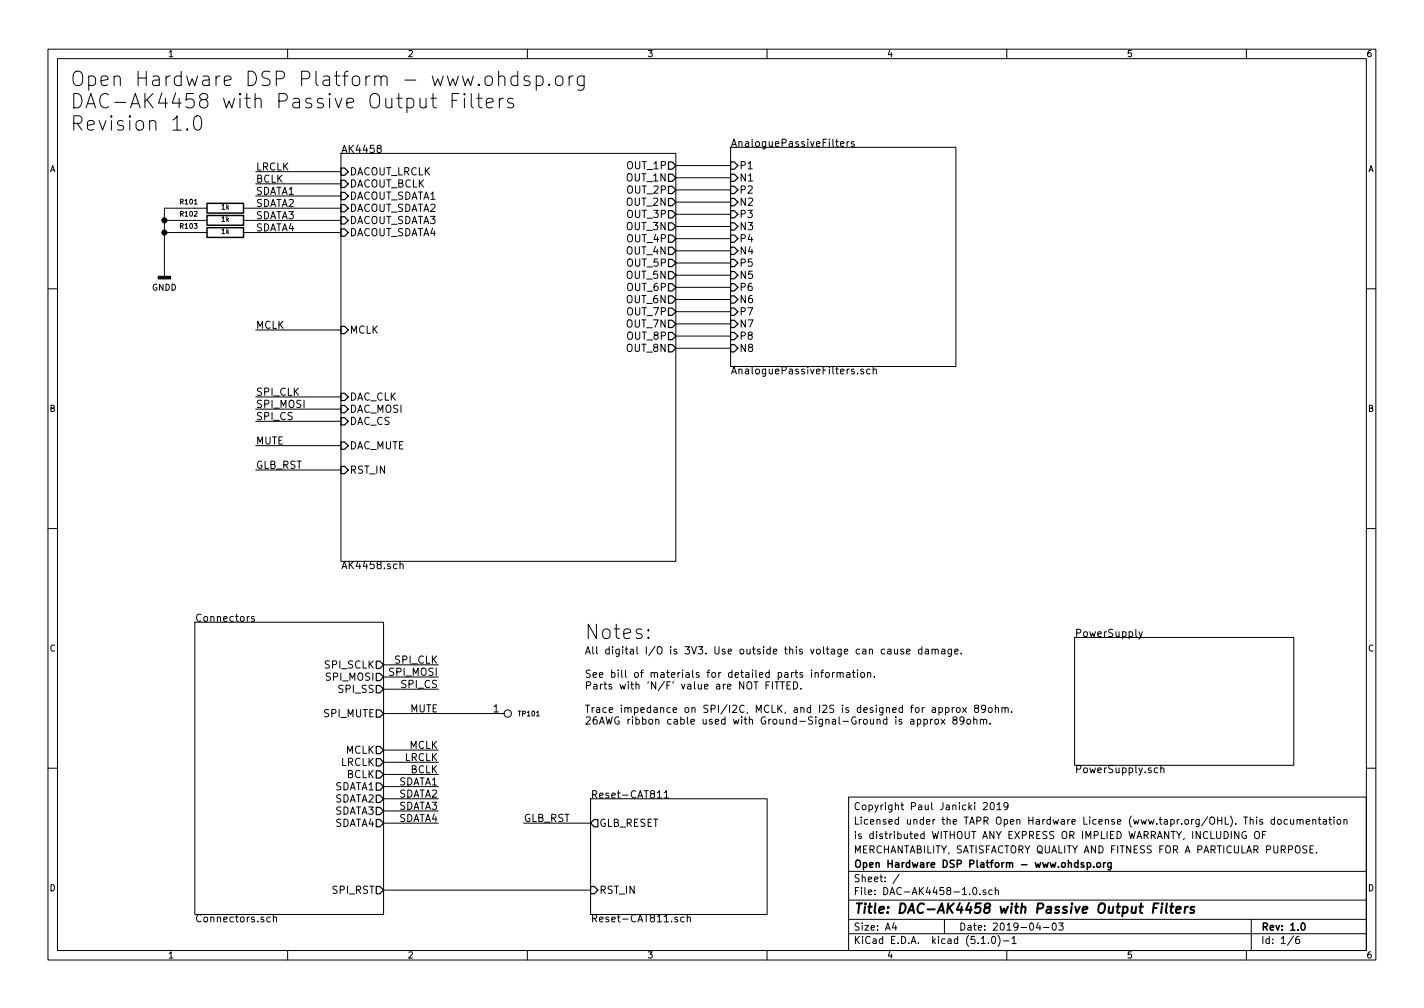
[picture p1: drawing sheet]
EESchema Schematic File Version 4
LIBS:DAC-AK4458-1.0-cache
EELAYER 29 0
EELAYER END
$Descr A4 11693 8268
encoding utf-8
Sheet 1 6
Title "DAC-AK4458 with Passive Output Filters"
Date "2019-04-03"
Rev "1.0"
Comp "Open Hardware DSP Platform - www.ohdsp.org"
Comment1 "MERCHANTABILITY, SATISFACTORY QUALITY AND FITNESS FOR A PARTICULAR PURPOSE."
Comment2 "is distributed WITHOUT ANY EXPRESS OR IMPLIED WARRANTY, INCLUDING OF "
Comment3 "Licensed under the TAPR Open Hardware License (www.tapr.org/OHL). This documentation"
Comment4 "Copyright Paul Janicki 2019"
$EndDescr
$Sheet
S 1600 5100 1550 2400
U 5616730E
F0 "Connectors" 60
F1 "Connectors.sch" 60
F2 "MCLK" O R 3150 6150 60 
F3 "LRCLK" O R 3150 6250 60 
F4 "BCLK" O R 3150 6350 60 
F5 "SDATA1" O R 3150 6450 60 
F6 "SDATA2" O R 3150 6550 60 
F7 "SDATA3" O R 3150 6650 60 
F8 "SDATA4" O R 3150 6750 60 
F9 "SPI_SCLK" O R 3150 5450 60 
F10 "SPI_MOSI" O R 3150 5550 60 
F11 "SPI_SS" O R 3150 5650 60 
F12 "SPI_RST" O R 3150 7300 60 
F13 "SPI_MUTE" O R 3150 5850 60 
$EndSheet
$Sheet
S 8825 5225 1800 1050
U 562E6585
F0 "PowerSupply" 60
F1 "PowerSupply.sch" 60
$EndSheet
$Sheet
S 2800 1250 2750 3350
U 563058AB
F0 "AK4458" 60
F1 "AK4458.sch" 60
F2 "DACOUT_LRCLK" I L 2800 1400 60 
F3 "DACOUT_BCLK" I L 2800 1500 60 
F4 "DACOUT_SDATA1" I L 2800 1600 60 
F5 "DACOUT_SDATA2" I L 2800 1700 60 
F6 "DACOUT_SDATA3" I L 2800 1800 60 
F7 "MCLK" I L 2800 2700 60 
F8 "DACOUT_SDATA4" I L 2800 1900 60 
F9 "OUT_1P" O R 5550 1350 60 
F10 "OUT_1N" O R 5550 1450 60 
F11 "OUT_2P" O R 5550 1550 60 
F12 "OUT_2N" O R 5550 1650 60 
F13 "OUT_3P" O R 5550 1750 60 
F14 "OUT_3N" O R 5550 1850 60 
F15 "OUT_4P" O R 5550 1950 60 
F16 "OUT_4N" O R 5550 2050 60 
F17 "OUT_5P" O R 5550 2150 60 
F18 "OUT_5N" O R 5550 2250 60 
F19 "OUT_6P" O R 5550 2350 60 
F20 "OUT_6N" O R 5550 2450 60 
F21 "OUT_7P" O R 5550 2550 60 
F22 "OUT_7N" O R 5550 2650 60 
F23 "OUT_8P" O R 5550 2750 60 
F24 "OUT_8N" O R 5550 2850 60 
F25 "DAC_MOSI" I L 2800 3350 60 
F26 "DAC_CLK" I L 2800 3250 60 
F27 "DAC_CS" I L 2800 3450 60 
F28 "RST_IN" I L 2800 3850 60 
F29 "DAC_MUTE" I L 2800 3650 60 
$EndSheet
Text Label 3600 6250 2    59   ~ 6
LRCLK
Text Label 3600 6350 2    59   ~ 6
BCLK
Text Label 3600 6450 2    59   ~ 6
SDATA1
Text Label 3600 6550 2    59   ~ 6
SDATA2
Text Label 3600 6650 2    59   ~ 6
SDATA3
Text Label 3600 6750 2    59   ~ 6
SDATA4
Text Label 2100 1400 0    59   ~ 6
LRCLK
Text Label 2100 1500 0    59   ~ 6
BCLK
Text Label 2100 1600 0    59   ~ 6
SDATA1
Text Label 2100 1700 0    59   ~ 6
SDATA2
Text Label 2100 1800 0    59   ~ 6
SDATA3
Text Label 2100 1900 0    59   ~ 6
SDATA4
Text Label 3600 6150 2    59   ~ 6
MCLK
Text Label 2100 2700 0    59   ~ 6
MCLK
Wire Wire Line
	1350 1900 1600 1900
Wire Wire Line
	1350 1800 1600 1800
Connection ~ 1350 1900
Wire Wire Line
	2100 1900 2800 1900
Wire Wire Line
	2800 1800 2100 1800
Wire Wire Line
	2100 1700 2800 1700
Wire Wire Line
	2800 1600 2100 1600
Wire Wire Line
	2100 1500 2800 1500
Wire Wire Line
	2800 1400 2100 1400
Wire Wire Line
	3600 6150 3150 6150
Wire Wire Line
	3600 6250 3150 6250
Wire Wire Line
	3150 6350 3600 6350
Wire Wire Line
	3600 6450 3150 6450
Wire Wire Line
	3150 6550 3600 6550
Wire Wire Line
	3600 6650 3150 6650
Wire Wire Line
	3150 6750 3600 6750
$Sheet
S 6000 1200 1850 1800
U 5633C57F
F0 "AnaloguePassiveFilters" 60
F1 "AnaloguePassiveFilters.sch" 60
F2 "P1" I L 6000 1350 60 
F3 "N1" I L 6000 1450 60 
F4 "P2" I L 6000 1550 60 
F5 "N2" I L 6000 1650 60 
F6 "P3" I L 6000 1750 60 
F7 "N3" I L 6000 1850 60 
F8 "P4" I L 6000 1950 60 
F9 "N4" I L 6000 2050 60 
F10 "P5" I L 6000 2150 60 
F11 "N5" I L 6000 2250 60 
F12 "P6" I L 6000 2350 60 
F13 "N6" I L 6000 2450 60 
F14 "P7" I L 6000 2550 60 
F15 "N7" I L 6000 2650 60 
F16 "P8" I L 6000 2750 60 
F17 "N8" I L 6000 2850 60 
$EndSheet
Text Notes 575  1075 0    118  ~ 6
Open Hardware DSP Platform - www.ohdsp.org\nDAC-AK4458 with Passive Output Filters\nRevision 1.0
Text Notes 4800 5950 0    60   ~ 6
All digital I/O is 3V3. Use outside this voltage can cause damage.\n\nSee bill of materials for detailed parts information.\nParts with 'N/F' value are NOT FITTED.\n\nTrace impedance on SPI/I2C, MCLK, and I2S is designed for approx 89ohm.\n26AWG ribbon cable used with Ground-Signal-Ground is approx 89ohm.
Text Label 3600 5550 2    60   ~ 6
SPI_MOSI
Text Label 3600 5450 2    60   ~ 6
SPI_CLK
Text Label 3600 5650 2    60   ~ 6
SPI_CS
Wire Wire Line
	3150 5450 3600 5450
Wire Wire Line
	3600 5550 3150 5550
Wire Wire Line
	3150 5650 3600 5650
Text Label 2100 3350 0    60   ~ 6
SPI_MOSI
Text Label 2100 3450 0    60   ~ 6
SPI_CS
Wire Wire Line
	2800 3250 2100 3250
Wire Wire Line
	2100 3350 2800 3350
Wire Wire Line
	2800 3450 2100 3450
$Comp
L MyKiCadLibs-Lib:PIN TP101
U 1 1
P 3950 5850
F 0 "TP101" H 4250 5850 40  0000 L CNN
F 1 "Test point" H 4225 5800 40  0001 L CNN
F 2 "MyKiCadLibs-Footprints:TP-1mm" H 4290 5740 60  0001 C CNN
F 3 "" H 4290 5740 60  0000 C CNN
F 4 "1mm test point" V 4340 5850 40  0001 C CNN "Description"
	1    3950 5850
	1    0    0    -1  
$EndComp
$Comp
L MyKiCadLibs-Lib:R R102
U 1 1
P 1850 1800
F 0 "R102" V 1900 1500 40  0000 C CNN
F 1 "1k" V 1857 1801 40  0000 C CNN
F 2 "MyKiCadLibs-Footprints:SMD-0805" V 1780 1800 30  0001 C CNN
F 3 "" V 1770 1800 30  0000 C CNN
F 4 "100mW" V 1950 1800 40  0001 C CNN "Power"
F 5 "Thick or thin film resistor" V 2095 1800 40  0001 C CNN "Description"
F 6 "0805" V 2025 1800 40  0001 C CNN "Size"
F 7 "1%" V 2175 1800 40  0001 C CNN "Tolerance"
	1    1850 1800
	0    1    -1   0   
$EndComp
$Comp
L MyKiCadLibs-Lib:R R103
U 1 1
P 1850 1900
F 0 "R103" V 1900 1600 40  0000 C CNN
F 1 "1k" V 1857 1901 40  0000 C CNN
F 2 "MyKiCadLibs-Footprints:SMD-0805" V 1780 1900 30  0001 C CNN
F 3 "" V 1770 1900 30  0000 C CNN
F 4 "100mW" V 1950 1900 40  0001 C CNN "Power"
F 5 "Thick or thin film resistor" V 2095 1900 40  0001 C CNN "Description"
F 6 "0805" V 2025 1900 40  0001 C CNN "Size"
F 7 "1%" V 2175 1900 40  0001 C CNN "Tolerance"
	1    1850 1900
	0    1    -1   0   
$EndComp
Text Notes 4800 5250 0    118  ~ 6
Notes:
$Sheet
S 4850 6550 1450 950 
U 592CD480
F0 "Reset-CAT811" 60
F1 "Reset-CAT811.sch" 60
F2 "GLB_RESET" O L 4850 6750 60 
F3 "RST_IN" I L 4850 7300 60 
$EndSheet
Wire Wire Line
	3150 7300 4850 7300
Wire Wire Line
	4850 6750 4300 6750
Text Label 4300 6750 0    60   ~ 6
GLB_RST
Wire Wire Line
	2800 3850 2100 3850
Text Label 2100 3850 0    60   ~ 6
GLB_RST
$Comp
L power:GNDD #PWR0101
U 1 1
P 1350 2200
F 0 "#PWR0101" H 1350 1950 50  0001 C CNN
F 1 "GNDD" H 1350 2050 50  0000 C CNN
F 2 "" H 1350 2200 60  0000 C CNN
F 3 "" H 1350 2200 60  0000 C CNN
	1    1350 2200
	1    0    0    -1  
$EndComp
Wire Wire Line
	1350 1700 1350 1800
Wire Wire Line
	5550 1350 6000 1350
Wire Wire Line
	6000 1450 5550 1450
Wire Wire Line
	5550 1550 6000 1550
Wire Wire Line
	6000 1650 5550 1650
Wire Wire Line
	5550 1750 6000 1750
Wire Wire Line
	5550 1850 6000 1850
Wire Wire Line
	5550 1950 6000 1950
Wire Wire Line
	6000 2050 5550 2050
Wire Wire Line
	5550 2150 6000 2150
Wire Wire Line
	6000 2250 5550 2250
Wire Wire Line
	5550 2350 6000 2350
Wire Wire Line
	5550 2450 6000 2450
Wire Wire Line
	5550 2550 6000 2550
Wire Wire Line
	6000 2650 5550 2650
Wire Wire Line
	5550 2750 6000 2750
Wire Wire Line
	6000 2850 5550 2850
Text Label 3600 5850 2    59   ~ 6
MUTE
Text Label 2100 3650 0    59   ~ 6
MUTE
Wire Wire Line
	2100 3650 2800 3650
$Comp
L MyKiCadLibs-Lib:R R101
U 1 1
P 1850 1700
F 0 "R101" V 1900 1400 40  0000 C CNN
F 1 "1k" V 1857 1701 40  0000 C CNN
F 2 "MyKiCadLibs-Footprints:SMD-0805" V 1780 1700 30  0001 C CNN
F 3 "" V 1770 1700 30  0000 C CNN
F 4 "100mW" V 1950 1700 40  0001 C CNN "Power"
F 5 "Thick or thin film resistor" V 2095 1700 40  0001 C CNN "Description"
F 6 "0805" V 2025 1700 40  0001 C CNN "Size"
F 7 "1%" V 2175 1700 40  0001 C CNN "Tolerance"
	1    1850 1700
	0    1    -1   0   
$EndComp
Wire Wire Line
	1600 1700 1350 1700
Connection ~ 1350 1800
Wire Wire Line
	2100 2700 2800 2700
Text Label 2100 3250 0    60   ~ 6
SPI_CLK
Wire Wire Line
	1350 1900 1350 2200
Wire Wire Line
	1350 1800 1350 1900
Wire Wire Line
	3150 5850 3950 5850
$EndSCHEMATC
